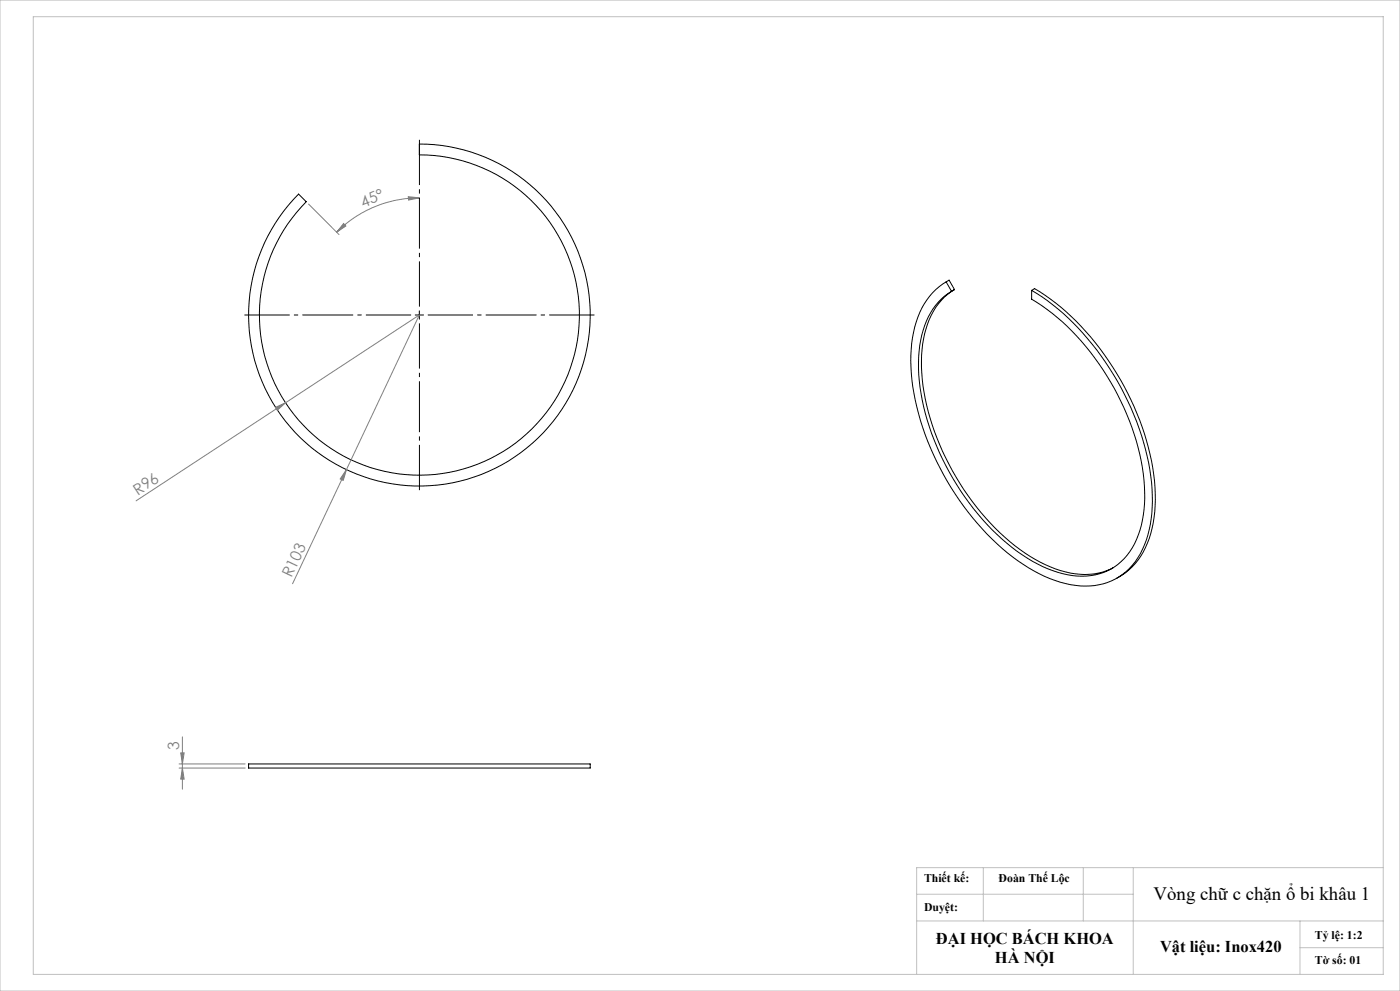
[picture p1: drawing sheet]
<svg xmlns="http://www.w3.org/2000/svg" width="420mm" height="297mm" viewBox="0 0 420 297" stroke-linecap="round" stroke-linejoin="round" font-family="sans-serif">
<path d="M89.6 58.2l2.3 2.3a48 48 0 0 0 9.9 75.5 48 48 0 0 0 70.3-29.1 48 48 0 0 0-46.3-60.5v-3.2a51.3 51.3 0 0 1 49.5 64.5 51.3 51.3 0 0 1-75.2 31.1 51.3 51.3 0 0 1-10.5-80.6zM124.6 94.4h2.5M125.8 93.2v2.5M283.8 84.5a21.6 21.6 0 0 0-9.7 15.1 57.3 57.3 0 0 0 3.4 30.5 82.2 82.2 0 0 0 27.9 38 35.3 35.3 0 0 0 21.6 7.5 18.7 18.7 0 0 0 16.9-13.7 47.7 47.7 0 0 0-.3-27.2 83.7 83.7 0 0 0-29.3-44.6l-4.8-3.1M283.8 84.5l1.7 2.8M283.8 84.5l.9-.5 1.6 2.8M286.3 86.8a20.3 20.3 0 0 0-9.2 14.8 55.3 55.3 0 0 0 4 29.8 75 75 0 0 0 27.9 35.4 30 30 0 0 0 19.2 5.2l2.5-.5 3.2-1.3M286.3 86.8l-.8 .5M309.5 87v2.7a72.3 72.3 0 0 1 27.7 32.5 61.6 61.6 0 0 1 6 30.4 23.7 23.7 0 0 1-7.8 16.5 19.3 19.3 0 0 1-18.1 2.4 52.7 52.7 0 0 1-23.9-17.4 76.8 76.8 0 0 1-17.8-41.7 32.5 32.5 0 0 1 4.3-19.8l2.5-3 3.1-2.3M309.5 87l.9-.5a77.2 77.2 0 0 1 28.9 33.3 64.8 64.8 0 0 1 6.9 35.3 23 23 0 0 1-10.2 17.7l-.9 .4M74.6 228.9h102.5v1.3h-102.5z" fill="none" stroke="#000" stroke-width=".3"/>
<g fill="none" stroke="#808080" stroke-width=".3">
<path d="M122.5 58.9l3.3 .4-3.2 .7zM125.8 59.3a35.1 35.1 0 0 0-24.8 10.3M92.6 61.2l9.1 9.1M103.1 67l.7 .7-2.8 1.9zM82.6 122.1l3.1-1.4-2.5 2.2zM85.7 120.7l-44.9 29.4M85.7 120.7l40.1-26.3-38 80.5M103.9 140.8l-.9 3.2-.9-.5zM53.7 228.9h19.9M53.7 230.2h19.9M54.2 225.6h1l-.5 3.3zM54.7 220.8v15.7"/>
<path d="M54.7 230.2l.5 3.3h-1z"/>
</g>
<path d="M123.3 94.4h-50M125.8 91.9v-50M125.8 96.9v50M128.3 94.4h50" fill="none" stroke="#000" stroke-width=".3" stroke-dasharray="15.2 1.3 1.3 1.3" stroke-dashoffset="1.7" stroke-linecap="butt"/>
<path d="M0 0h420v297h-420zM10 5h405v287h-405zM275 276h140M275 268h65M295 260v16M325 260v16M340 260v32M390 276v16M415 260h-140v32M390 284h25" fill="none" stroke="#c0c0c0" stroke-width=".3"/>
<g fill="#808080">
<path d="M82.6 122.1l3.1-1.4-2.5 2.2z"/>
<path d="M103.9 140.8l-.9 3.2-.9-.5z"/>
<path d="M122.5 58.9l3.3 .4-3.2 .7zM103.1 67l.7 .7-2.8 1.9z"/>
<path d="M54.2 225.6h1l-.5 3.3zM54.7 230.2l.5 3.3h-1z"/>
</g>
<text font-size="5.6" x="346.1" y="269.7">Vòng chữ c chặn ổ bi khâu 1</text>
<g font-size="4.9">
<text x="280.8" y="282.8">ĐẠI HỌC BÁCH KHOA</text>
<text x="348" y="285.4">Vật liệu: Inox420</text>
<text x="298.5" y="288.7">HÀ NỘI</text>
</g>
<g font-size="4.7" fill="#808080">
<text x="109" y="62.3" transform="rotate(-22 109 62.3)">45°</text>
<text x="41.3" y="148.5" transform="rotate(-33 41.3 148.5)">R96</text>
<text x="87.4" y="173.3" transform="rotate(-65 87.4 173.3)">R103</text>
<text x="53.7" y="224.7" transform="rotate(-90 53.7 224.7)">3</text>
</g>
<g font-size="3.5">
<text x="277.2" y="264.4">Thiết kế:</text>
<text x="299.6" y="264.4">Đoàn Thế Lộc</text>
<text x="277.2" y="273">Duyệt:</text>
<text x="394.5" y="281.4">Tỷ lệ: 1:2</text>
<text x="394.5" y="289">Tờ số: 01</text>
</g>
</svg>
